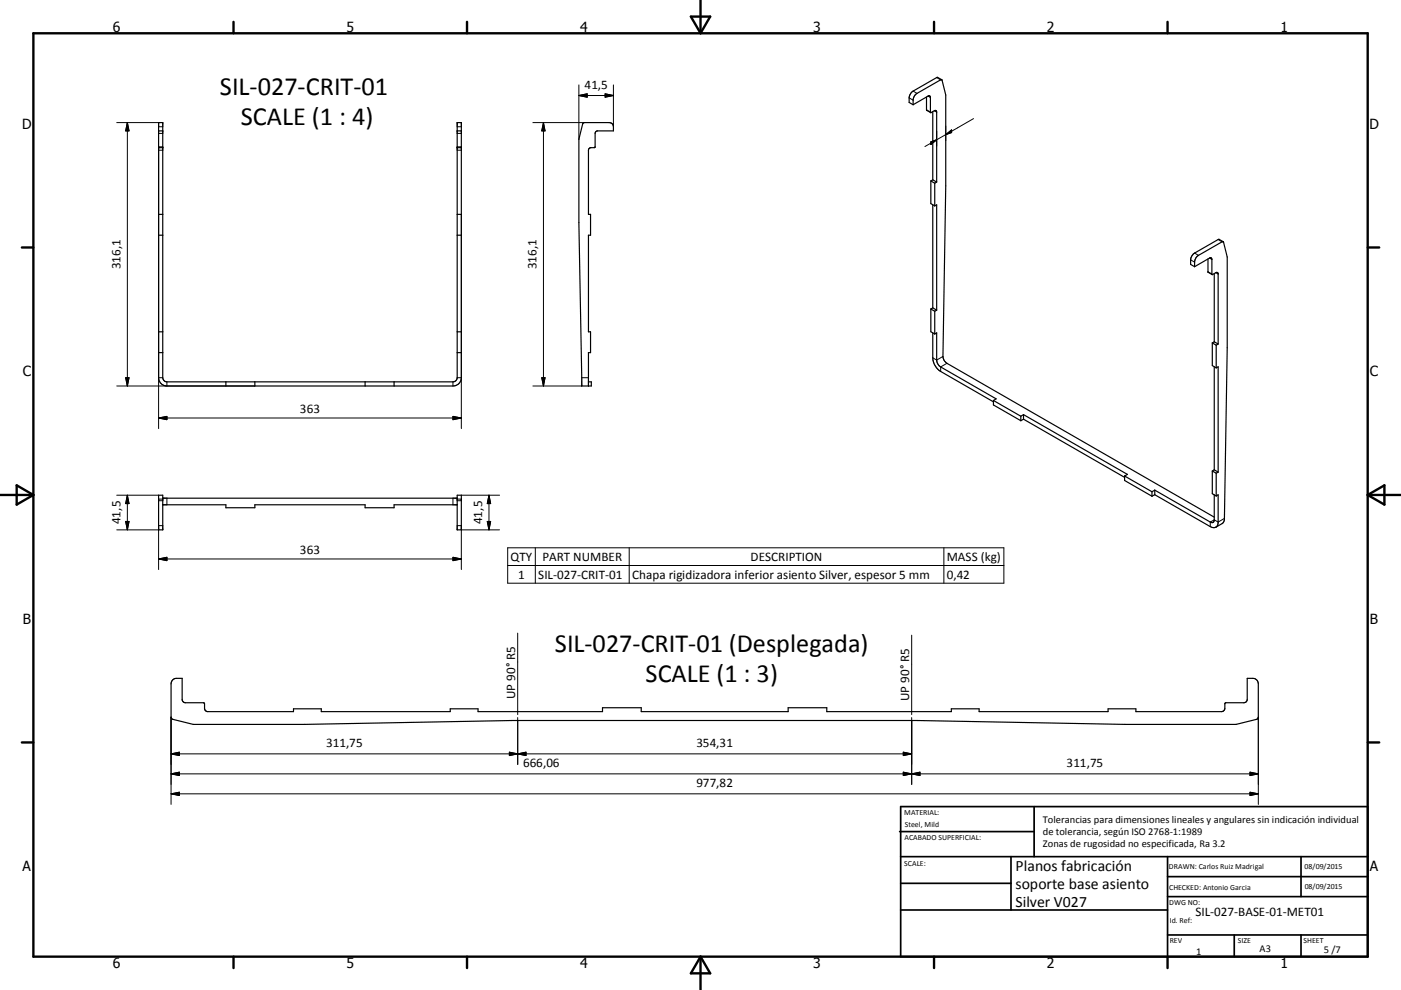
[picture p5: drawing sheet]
<svg xmlns="http://www.w3.org/2000/svg" width="420mm" height="297mm" viewBox="0 0 420 297" stroke-linecap="round" stroke-linejoin="round" font-family="sans-serif">
<g fill="none" stroke="#000" stroke-width=".36">
<path d="M47.6 36.8h1.2v76.5a1.31 1.31 0 0 0 1.2 1.3h85.8a1.3 1.3 0 0 0 1.3-1.3v-76.5h1.2v76.5a2.5 2.5 0 0 1-2.5 2.5h-85.8a2.5 2.5 0 0 1-2.4-2.5zM47.6 39.3h1.2M137.1 39.3h1.2M273.8 31.4l4.9-2.6 .2 .4 .1 4.6M277.8 29.1v3.9l1.2 .8M279 33.8l1.4-.7 .4 .5v21M279.7 33.5v20.5M282.3 23.9l-1.4-.7-7.1 4.1a2.65 2.65 0 0 0-1.2 2.1v1.3l1.2 .7M282.3 23.9l1.2 4.6v27.3l-.8 51.1a2.63 2.63 0 0 0 1.2 2.1l80.1 46.2M282.3 23.9l-7.4 4.1a2.55 2.55 0 0 0-1.1 1.8v1.6M47.6 44.3h1.2M137.1 44.3h1.2"/>
<path d="M279.1 54.3v6.8l1.1 .7M279.1 54.3l1.1 .7M279.7 54l-.6 .3M279.7 54l1.1 .6M280.2 55v6.8M280.8 54.6l-.6 .4M47.6 70.6h1.2M47.6 64.3h1.2M137.1 70.6h1.2M137.1 64.3h1.2M279.7 61.4v31M280.2 61.8l.6-.4v31.6"/>
<path d="M362.2 77.7v3.9l1.2 .8M366.7 72.5l-1.4-.7-7.1 4.1a2.68 2.68 0 0 0-1.2 2.1v1.3l1.2 .7M47.6 99.5h1.2M137.1 99.5h1.2M279.1 92.7v6.8l1.1 .7M279.1 92.7l1.1 .7M279.7 99.9v7.4a5.2 5.2 0 0 0 2.3 4.1l15.8 9.2M279.7 92.4l-.6 .3M279.7 92.4l1.1 .6M280.2 93.4v6.8M280.8 93l-.6 .4M358.2 80l4.4-2.6 .5-.1 .2 .5 .1 4.6"/>
<path d="M358.2 80v-1.6a2.42 2.42 0 0 1 1.1-1.8l7.3-4.1 .2 .2 1.1 4.4v27.2l-.8 51.6-.5 1-2.1 1.3M363.4 82.4l1.4-.7 .4 .3v21.2M364 82.1v20.4M47.6 105.8h1.2M67.7 114.6v1.2M76.4 114.6v1.2M109.5 114.6v1.2M118.1 114.6v1.2M137.1 105.8h1.2M176.4 114.6h.9v1.2h-2.9l-.8-49v-25l1.3-4.9 7.8-.1a1.21 1.21 0 0 1 1.2 1.2v1.3h-4.7l-.6 .2-.2 .5v4.1l-1.6 .3-.4 .7v19.2h.7v6.3h-.7v28.9h.7v6.3h-.7v10M280.2 100.2l.6-.3v8.1a2.63 2.63 0 0 0 1.2 2.1l16.7 9.6-.9 .4M363.5 102.9v6.8l1.1 .7"/>
<path d="M363.5 102.9l1.1 .7M364 110v30.9M364 102.5l1.2 .7M364 102.5l-.5 .4M364.6 110.4l.6-.4v31.6M364.6 103.6v6.8M365.2 103.2l-.6 .4M297.8 120.1v1.4l8.2 4.7M297.8 120.1l8.2 4.8M306 124.9v1.3M306.9 125.8l-.9 .4M306.9 124.4v1.4"/>
<path d="M306.9 124.4l-.9 .5M306.9 124.4l31.1 17.9-.8 .5M306.9 125.8l30.3 17.4M47.6 148.6h1.2v10.4h-1.2zM48.8 151.4h18.9v.9h8.7v-.9h33.1v.9h8.6v-.9h19M48.8 149.5h88.3M137.1 148.6h1.2v10.4h-1.2zM337.2 142.8v1.4l8.2 4.7M337.2 142.8l8.2 4.7M345.4 147.5v1.4M346.2 147l16.6 9.6a.72 .72 0 0 0 .9 .1 .72 .72 0 0 0 .3-.7v-7.6M346.2 148.4l16.6 9.6 1 .3 .7-.2"/>
<path d="M346.2 148.4l-.8 .5M346.2 147v1.4M346.2 147l-.8 .5M363.5 141.3v6.8l1.1 .7M363.5 141.3l1.1 .7M364 140.9l-.5 .4M364 140.9l1.2 .7M364.6 148.8l.6-.4v8.6l-.3 .8-.4 .3M364.6 142v6.8M365.2 141.6l-.6 .4M51.9 203.9l.8-.4h1.9v6.3l.4 .8 .6 .2 5.5 .1 .2 .3 .1 1.7 .3 .4 .6 .2h25.7v-.8h8.3v.8h38.7v-.8h8.3v.8h37.3v-1.2h11.6v1.2h44.1v-1.2h11.6v1.2h37.3v-.8h8.3v.8h38.7v-.8h8.3v.8h25.7l.6-.2 .3-.4 .1-1.7 .2-.3 5.5-.1 .6-.2 .4-.8v-6.3h1.7a1.64 1.64 0 0 1 1.7 1.7l-.2 10.3-.4 .3-6.1 1.5h-33.4l-62-1.1h-121.9l-62 1.1h-33.4l-6.1-1.5-.4-.3-.1-10.3z"/>
</g>
<g fill="none" stroke="#000" stroke-width=".3">
<path d="M35 36.8h12.6M38.2 36.8v79M38.2 36.8l.5 2.5h-1zM47.6 38h1.2M137.1 38h1.2M159.8 36.8h15.4M162.9 36.8l.5 2.5h-1zM162.9 36.8v79M173.6 28.7h10.3M173.6 28.7l2.4-.6v1.1zM173.6 25.5v16.3M181.4 28.1l2.5 .6-2.5 .5z"/>
<path d="M183.9 25.5v12.5M272.6 29.4l1.2 .7M273.8 27.3l1.1 .7M277.8 32.9l1.1 .7M278.2 28.8l.7 .4M280.1 33.2l.7 .4M280.8 23.3l1.2 .7M280.8 39.3v4.5M283.5 37.8v4.4M291.9 35.6l-8.4 4.8M47.6 45.1h1.2M47.6 40h1.2"/>
<path d="M48.8 44h-1.2v84.6M137.1 45.1h1.2M137.1 44h1.2M137.1 40h1.2M279.1 42.6l1.7-.7-1.7 1.5zM280.8 41.9l-3.5 2.1M283.5 40.4l1.8-1.4v.8zM283.5 40.4l-2.7 1.5M138.3 64.3v64.3M357 78l1.2 .6M358.2 75.9l1.1 .7M362.6 77.4l.7 .4"/>
<path d="M365.2 71.9l1.2 .6M362.2 81.5l1.1 .7M364.5 81.8l.7 .4M35 115.8h41.4M37.7 113.3h1l-.5 2.5zM47.6 113.3h1.2M50 114.6v1.2M135.8 114.6v1.2M137.1 113.3h1.2M159.8 115.8h14.6M162.4 113.3h1l-.5 2.5zM174.4 113.3h2"/>
<path d="M282.7 106.9l-1.9 1.1-1.1-.7M283.9 109l-1.9 1.1v1.3M47.6 125.4l2.4-.5v1zM47.6 125.4h90.7M135.8 124.9l2.5 .5-2.5 .5zM35 159h12.6M35 148.6h12.6M37.7 156.4h1l-.5 2.6zM38.2 148.6v10.4M38.2 148.6l.5 2.5h-1zM47.6 150.2h1.2M47.6 149.7h1.2"/>
<path d="M48.8 157.7h-1.2v13.2M50 149.5v1.9M135.8 149.5v1.9M137.1 150.2h1.2M137.1 149.7h1.2M137.1 157.7h1.2v13.2M138.3 159h11.5M138.3 148.6h11.5M146.1 156.4h1l-.5 2.6zM146.6 148.6l.5 2.5h-1zM146.6 148.6v10.4M367.1 155.5l-1.9 1.1-1.2-.6-1.2 .6v1.4"/>
<path d="M47.6 167.7l2.4-.5v1zM47.6 167.7h90.7M135.8 167.2l2.5 .5-2.5 .5zM152.2 164.3h148.8v10.7h-148.8zM152.2 169.7h148.8M160.5 164.3v10.7M188.6 164.3v10.7M283 164.3v10.7M155.2 189.9v24.5M273.3 190.6v23.8M51.3 215.1v26.2M155.2 215.3v14"/>
<path d="M273.3 215.3v20M377.3 215.1v26.2M51.3 226.2h222M51.3 226.2l2.5-.5v1zM51.3 232.2l2.5-.5v1zM51.3 238.2l2.5-.5v1zM51.3 232.2h326M51.3 238.2h326M152.7 225.7l5 1v-1l-5 1zM270.8 231.7l5 1v-1l-5 1zM270.8 225.7l2.5 .5-2.5 .5zM374.8 237.7l2.5 .5-2.5 .5z"/>
<path d="M374.8 231.7l2.5 .5-2.5 .5z"/>
</g>
<g fill="none" stroke="#000" stroke-width=".71">
<path d="M10 10h400v277h-400zM70 6.6v3.4M140 6.6v3.4M207.1 5h5.8l-2.9 5zM210 0v10M280 6.6v3.4M350 6.6v3.4M6.6 74.2h3.4M410 74.2h3.5M0 148.5h10M5 145.6l5 2.9-5 2.9zM410 148.5h10.1"/>
<path d="M410 148.5l5.1-2.9v5.8zM6.6 222.7h3.4M410 222.7h3.5M70 287v3.4M140 287v3.4M210 287v10M210 287l2.9 5h-5.8zM280 287v3.4M350 287v3.4"/>
</g>
<g fill="none" stroke="#000" stroke-width=".51">
<path d="M269.7 249.5h40.3M270 242h140v45h-140zM270 257h140M303.1 257v16M310 242v15M350 257v30M390.1 257v12M270 265h33.1M270 273h80M350 269h60M350 263h60M350 280.5h60"/>
<path d="M370 280.5v6.5M390.1 280.5v6.5"/>
</g>
<g fill="#000" stroke="#000" stroke-width=".3">
<path d="M38.2 36.8l.5 2.5h-1zM162.9 36.8l.5 2.5h-1zM173.6 28.7l2.4-.6v1.1zM181.4 28.1l2.5 .6-2.5 .5zM283.5 40.4l1.8-1.4v.8zM279.1 42.6l1.7-.7-1.7 1.5zM37.7 113.3h1l-.5 2.5zM162.4 113.3h1l-.5 2.5zM47.6 125.4l2.4-.5v1zM135.8 124.9l2.5 .5-2.5 .5zM37.7 156.4h1l-.5 2.6zM38.2 148.6l.5 2.5h-1z"/>
<path d="M146.1 156.4h1l-.5 2.6zM146.6 148.6l.5 2.5h-1zM47.6 167.7l2.4-.5v1zM135.8 167.2l2.5 .5-2.5 .5zM51.3 226.2l2.5-.5v1zM51.3 232.2l2.5-.5v1zM51.3 238.2l2.5-.5v1zM152.7 225.7l2.5 .5-2.5 .5zM155.2 226.2l2.5-.5v1zM270.8 231.7l2.5 .5-2.5 .5zM270.8 225.7l2.5 .5-2.5 .5zM273.3 232.2l2.5-.5v1z"/>
<path d="M374.8 237.7l2.5 .5-2.5 .5zM374.8 231.7l2.5 .5-2.5 .5z"/>
</g>
<g font-size="7.9">
<text x="66" y="28.5">SIL-027-CRIT-01</text>
<text x="72.2" y="37.5">SCALE (1 : 4)</text>
<text x="166.4" y="195.6">SIL-027-CRIT-01 (Desplegada)</text>
<text x="193.5" y="204.6">SCALE (1 : 3)</text>
</g>
<g font-size="4.7">
<text x="304.5" y="261.2">Planos fabricación</text>
<text x="304.5" y="266.6">soporte base asiento</text>
<text x="304.5" y="272">Silver V027</text>
</g>
<g font-size="4.2">
<text x="33.9" y="9.6">6</text>
<text x="103.9" y="9.6">5</text>
<text x="173.9" y="9.6">4</text>
<text x="243.8" y="9.6">3</text>
<text x="313.9" y="9.6">2</text>
<text x="383.9" y="9.6">1</text>
<text x="6.7" y="38.7">D</text>
<text x="410.5" y="38.7">D</text>
<text x="6.9" y="112.9">C</text>
<text x="410.7" y="112.9">C</text>
<text x="6.9" y="187.1">B</text>
<text x="410.7" y="187.1">B</text>
<text x="6.8" y="261.4">A</text>
<text x="410.7" y="261.4">A</text>
<text x="33.9" y="290.4">6</text>
<text x="103.9" y="290.4">5</text>
<text x="173.9" y="290.4">4</text>
<text x="243.8" y="290.4">3</text>
<text x="313.9" y="290.4">2</text>
<text x="383.9" y="290.4">1</text>
</g>
<g font-size="3.9">
<text x="175.3" y="26.6">41,5</text>
<text x="36.2" y="80.8" transform="rotate(-90 36.2 80.8)">316,1</text>
<text x="160.9" y="80.8" transform="rotate(-90 160.9 80.8)">316,1</text>
<text x="89.9" y="123.9">363</text>
<text x="36.2" y="157.2" transform="rotate(-90 36.2 157.2)">41,5</text>
<text x="144.5" y="157.2" transform="rotate(-90 144.5 157.2)">41,5</text>
<text x="89.9" y="166.1">363</text>
<text x="153.1" y="168.2">QTY</text>
<text x="155.4" y="173.6">1</text>
<text x="161.4" y="173.6">SIL-027-CRIT-01</text>
<text x="162.6" y="168.2">PART NUMBER</text>
<text x="189.6" y="173.7">Chapa rigidizadora inferior asiento Silver, espesor 5 mm</text>
<text x="225" y="168.2">DESCRIPTION</text>
<text x="283.9" y="168.4">MASS (kg)</text>
<text x="283.9" y="173.6">0,42</text>
<text x="154.4" y="209.6" transform="rotate(-90 154.4 209.6)">UP 90° R5</text>
<text x="272.5" y="210.3" transform="rotate(-90 272.5 210.3)">UP 90° R5</text>
<text x="97.8" y="224.1">311,75</text>
<text x="208.8" y="224.1">354,31</text>
<text x="156.8" y="230.1">666,06</text>
<text x="319.8" y="230.1">311,75</text>
<text x="208.8" y="236.1">977,82</text>
<text x="358.4" y="274.9">SIL-027-BASE-01-MET01</text>
</g>
<g font-size="3.1">
<text x="312.7" y="246.8">Tolerancias para dimensiones lineales y angulares sin indicación individual</text>
<text x="312.7" y="250.4">de tolerancia, según ISO 2768-1:1989</text>
<text x="312.7" y="254">Zonas de rugosidad no especificada, Ra 3.2</text>
<text x="358.6" y="286.5">1</text>
<text x="377.6" y="285.6">A3</text>
<text x="396.9" y="285.9">5 /7</text>
</g>
<g font-size="2.4">
<text x="271.1" y="244.4">MATERIAL:</text>
<text x="271.2" y="252">ACABADO SUPERFICIAL:</text>
<text x="271.3" y="248">Steel, Mild</text>
<text x="271.1" y="259.7">SCALE:</text>
<text x="350.4" y="260.8">DRAWN: Carlos Ruiz Madrigal</text>
<text x="391.1" y="260.6">08/09/2015</text>
<text x="350.5" y="267">CHECKED: Antonio Garcia</text>
<text x="391.2" y="266.7">08/09/2015</text>
<text x="350.5" y="271.4">DWG NO:</text>
<text x="350.7" y="276.9">Id. Ref:</text>
<text x="350.7" y="282.8">REV</text>
<text x="371.1" y="282.9">SIZE</text>
<text x="390.8" y="283">SHEET</text>
</g>
</svg>
